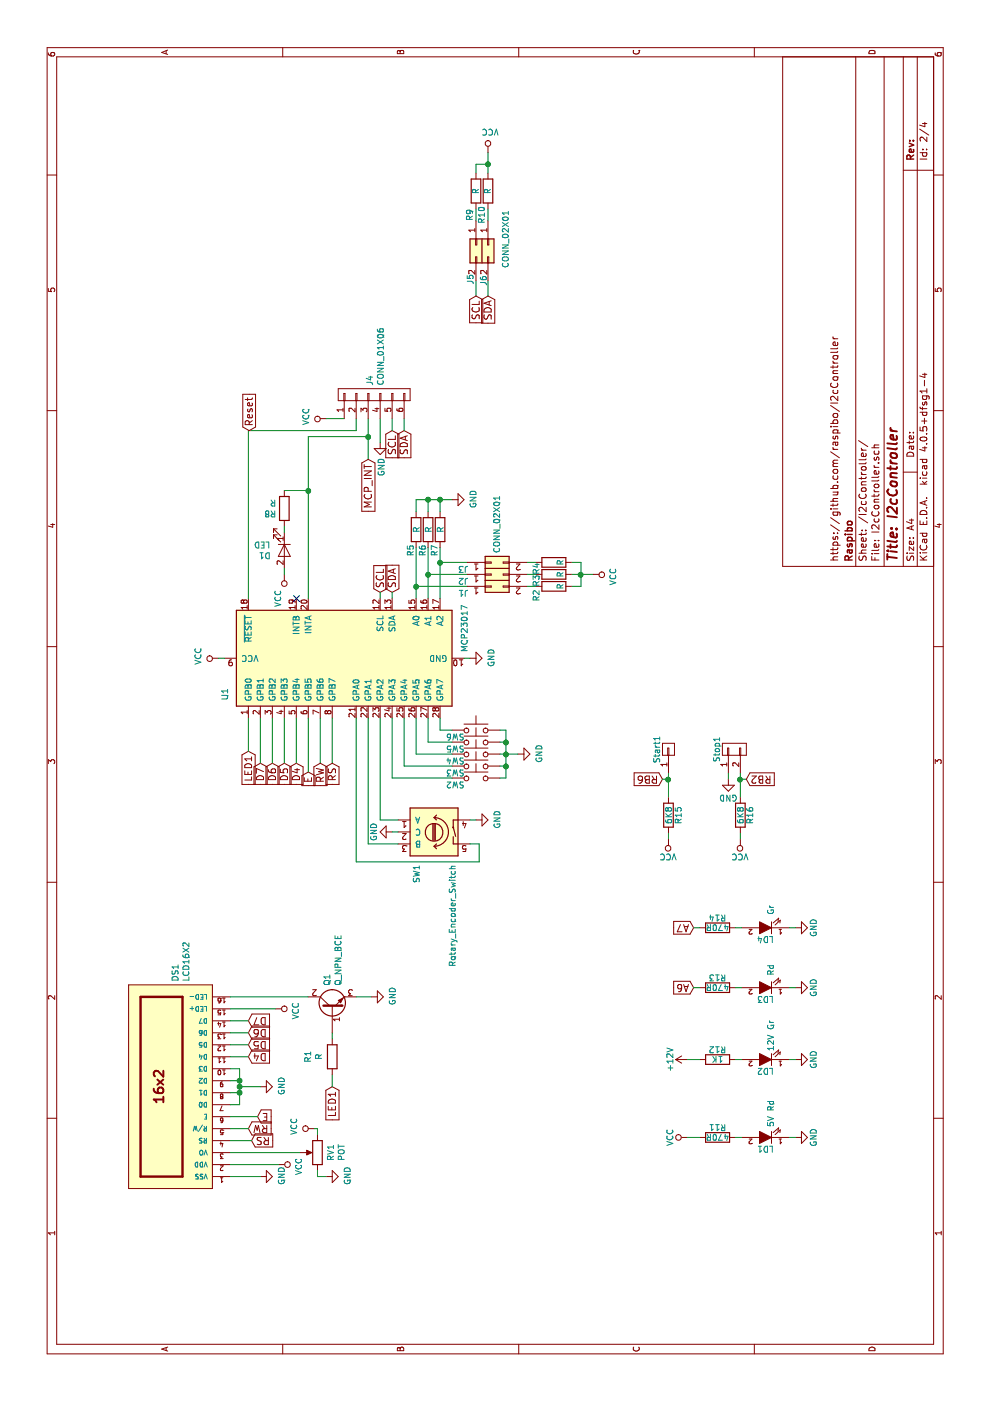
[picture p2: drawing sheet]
EESchema Schematic File Version 2
LIBS:HotAirGun-rescue
LIBS:power
LIBS:device
LIBS:transistors
LIBS:conn
LIBS:linear
LIBS:regul
LIBS:74xx
LIBS:cmos4000
LIBS:adc-dac
LIBS:memory
LIBS:xilinx
LIBS:microcontrollers
LIBS:dsp
LIBS:microchip
LIBS:analog_switches
LIBS:motorola
LIBS:texas
LIBS:intel
LIBS:audio
LIBS:interface
LIBS:digital-audio
LIBS:philips
LIBS:display
LIBS:cypress
LIBS:siliconi
LIBS:opto
LIBS:atmel
LIBS:contrib
LIBS:valves
LIBS:max6675
LIBS:lcd16x2
LIBS:switches
LIBS:relays
LIBS:HotAirGun-cache
EELAYER 25 0
EELAYER END
$Descr A4 11693 8268
encoding utf-8
Sheet 2 4
Title "I2cController"
Date ""
Rev ""
Comp "Raspibo"
Comment1 "https://github.com/raspibo/I2cController"
Comment2 ""
Comment3 ""
Comment4 ""
$EndDescr
$Comp
L Rotary_Encoder_Switch SW1
U 1 1
P 4750 3625
F 0 "SW1" V 4600 3200 50  0000 L CNN
F 1 "Rotary_Encoder_Switch" V 4900 2500 50  0000 L CNN
F 2 "rotary_encoder:SF-ROTARY-ENCODER" H 4650 3785 50  0001 C CNN
F 3 "" H 4750 3885 50  0001 C CNN
	1    4750 3625
	0    1    1    0   
$EndComp
$Comp
L MCP23017 U1
U 1 1
P 6200 2875
F 0 "U1" H 5900 3875 50  0000 C CNN
F 1 "MCP23017" H 6450 1875 50  0000 C CNN
F 2 "Housings_DIP:DIP-28_W7.62mm_LongPads" H 6250 1925 50  0001 L CNN
F 3 "" H 6450 3875 50  0001 C CNN
	1    6200 2875
	1    0    0    -1  
$EndComp
$Comp
L GND #PWR11
U 1 1
P 4850 3975
F 0 "#PWR11" H 4850 3725 50  0001 C CNN
F 1 "GND" H 4855 3802 50  0000 C CNN
F 2 "" H 4850 3975 50  0001 C CNN
F 3 "" H 4850 3975 50  0001 C CNN
	1    4850 3975
	1    0    0    -1  
$EndComp
$Comp
L GND #PWR10
U 1 1
P 4750 3275
F 0 "#PWR10" H 4750 3025 50  0001 C CNN
F 1 "GND" H 4750 3125 50  0000 C CNN
F 2 "" H 4750 3275 50  0001 C CNN
F 3 "" H 4750 3275 50  0001 C CNN
	1    4750 3275
	-1   0    0    1   
$EndComp
$Comp
L GND #PWR14
U 1 1
P 6200 3925
F 0 "#PWR14" H 6200 3675 50  0001 C CNN
F 1 "GND" H 6205 3752 50  0000 C CNN
F 2 "" H 6200 3925 50  0001 C CNN
F 3 "" H 6200 3925 50  0001 C CNN
	1    6200 3925
	1    0    0    -1  
$EndComp
$Comp
L VCC #PWR13
U 1 1
P 6200 1825
F 0 "#PWR13" H 6200 1675 50  0001 C CNN
F 1 "VCC" H 6217 1998 50  0000 C CNN
F 2 "" H 6200 1825 50  0001 C CNN
F 3 "" H 6200 1825 50  0001 C CNN
	1    6200 1825
	1    0    0    -1  
$EndComp
$Comp
L SW_Push SW4
U 1 1
P 5400 3975
F 0 "SW4" H 5150 3925 50  0000 L CNN
F 1 "SW_Push" V 5445 4123 50  0001 L CNN
F 2 "Buttons_Switches_THT:SW_PUSH_6mm_h7.3mm" H 5400 4175 50  0001 C CNN
F 3 "" H 5400 4175 50  0001 C CNN
	1    5400 3975
	0    1    1    0   
$EndComp
$Comp
L SW_Push SW3
U 1 1
P 5300 3975
F 0 "SW3" H 5050 3925 50  0000 L CNN
F 1 "SW_Push" V 5345 4123 50  0001 L CNN
F 2 "Buttons_Switches_THT:SW_PUSH_6mm_h7.3mm" H 5300 4175 50  0001 C CNN
F 3 "" H 5300 4175 50  0001 C CNN
	1    5300 3975
	0    1    1    0   
$EndComp
$Comp
L GND #PWR12
U 1 1
P 5400 4325
F 0 "#PWR12" H 5400 4075 50  0001 C CNN
F 1 "GND" H 5405 4152 50  0000 C CNN
F 2 "" H 5400 4325 50  0001 C CNN
F 3 "" H 5400 4325 50  0001 C CNN
	1    5400 4325
	1    0    0    -1  
$EndComp
$Comp
L SW_Push SW5
U 1 1
P 5500 3975
F 0 "SW5" H 5250 3925 50  0000 L CNN
F 1 "SW_Push" V 5545 4123 50  0001 L CNN
F 2 "Buttons_Switches_THT:SW_PUSH_6mm_h7.3mm" H 5500 4175 50  0001 C CNN
F 3 "" H 5500 4175 50  0001 C CNN
	1    5500 3975
	0    1    1    0   
$EndComp
$Comp
L SW_Push SW2
U 1 1
P 5200 3975
F 0 "SW2" H 4950 3925 50  0000 L CNN
F 1 "SW_Push" V 5245 4123 50  0001 L CNN
F 2 "Buttons_Switches_THT:SW_PUSH_6mm_h7.3mm" H 5200 4175 50  0001 C CNN
F 3 "" H 5200 4175 50  0001 C CNN
	1    5200 3975
	0    1    1    0   
$EndComp
$Comp
L SW_Push SW6
U 1 1
P 5600 3975
F 0 "SW6" H 5350 3925 50  0000 L CNN
F 1 "SW_Push" V 5645 4123 50  0001 L CNN
F 2 "Buttons_Switches_THT:SW_PUSH_6mm_h7.3mm" H 5600 4175 50  0001 C CNN
F 3 "" H 5600 4175 50  0001 C CNN
	1    5600 3975
	0    1    1    0   
$EndComp
NoConn ~ 6700 2475
$Comp
L LED D1
U 1 1
P 7100 2375
F 0 "D1" V 7138 2258 50  0000 R CNN
F 1 "LED" V 7047 2258 50  0000 R CNN
F 2 "LEDs:LED_D5.0mm" H 7100 2375 50  0001 C CNN
F 3 "" H 7100 2375 50  0001 C CNN
	1    7100 2375
	-1   0    0    1   
$EndComp
$Comp
L R R8
U 1 1
P 7450 2375
F 0 "R8" H 7520 2421 50  0000 L CNN
F 1 "R" H 7520 2330 50  0000 L CNN
F 2 "Resistors_SMD:R_0805_HandSoldering" V 7380 2375 50  0001 C CNN
F 3 "" H 7450 2375 50  0001 C CNN
	1    7450 2375
	0    -1   -1   0   
$EndComp
$Comp
L VCC #PWR15
U 1 1
P 6900 2375
F 0 "#PWR15" H 6900 2225 50  0001 C CNN
F 1 "VCC" V 6950 2575 50  0000 C CNN
F 2 "" H 6900 2375 50  0001 C CNN
F 3 "" H 6900 2375 50  0001 C CNN
	1    6900 2375
	0    -1   -1   0   
$EndComp
$Comp
L CONN_01X06 J4
U 1 1
P 8400 3125
F 0 "J4" H 8478 3166 50  0000 L CNN
F 1 "CONN_01X06" H 8478 3075 50  0000 L CNN
F 2 "Pin_Headers:Pin_Header_Straight_1x06_Pitch2.54mm" H 8400 3125 50  0001 C CNN
F 3 "" H 8400 3125 50  0001 C CNN
	1    8400 3125
	1    0    0    -1  
$EndComp
$Comp
L VCC #PWR19
U 1 1
P 8200 2725
F 0 "#PWR19" H 8200 2575 50  0001 C CNN
F 1 "VCC" H 8217 2898 50  0000 C CNN
F 2 "" H 8200 2725 50  0001 C CNN
F 3 "" H 8200 2725 50  0001 C CNN
	1    8200 2725
	1    0    0    -1  
$EndComp
$Comp
L GND #PWR18
U 1 1
P 8000 3175
F 0 "#PWR18" H 8000 2925 50  0001 C CNN
F 1 "GND" V 8005 3047 50  0000 R CNN
F 2 "" H 8000 3175 50  0001 C CNN
F 3 "" H 8000 3175 50  0001 C CNN
	1    8000 3175
	0    1    1    0   
$EndComp
$Comp
L LCD16X2 DS1
U 1 1
P 2625 1425
F 0 "DS1" H 3503 1390 50  0000 L CNN
F 1 "LCD16X2" H 3503 1299 50  0000 L CNN
F 2 "Displays:WC1602A" H 2625 1375 50  0001 C CIN
F 3 "" H 2625 1425 50  0001 C CNN
	1    2625 1425
	1    0    0    -1  
$EndComp
$Comp
L GND #PWR3
U 1 1
P 1875 2175
F 0 "#PWR3" H 1875 1925 50  0001 C CNN
F 1 "GND" H 1880 2002 50  0000 C CNN
F 2 "" H 1875 2175 50  0001 C CNN
F 3 "" H 1875 2175 50  0001 C CNN
	1    1875 2175
	1    0    0    -1  
$EndComp
$Comp
L VCC #PWR5
U 1 1
P 1975 2325
F 0 "#PWR5" H 1975 2175 50  0001 C CNN
F 1 "VCC" H 1993 2498 50  0000 C CNN
F 2 "" H 1975 2325 50  0001 C CNN
F 3 "" H 1975 2325 50  0001 C CNN
	1    1975 2325
	-1   0    0    1   
$EndComp
Text GLabel 2875 2075 3    60   Input ~ 0
D4
Text GLabel 2975 2075 3    60   Input ~ 0
D5
Text GLabel 3075 2075 3    60   Input ~ 0
D6
Text GLabel 3175 2075 3    60   Input ~ 0
D7
$Comp
L GND #PWR7
U 1 1
P 2625 2175
F 0 "#PWR7" H 2625 1925 50  0001 C CNN
F 1 "GND" H 2630 2002 50  0000 C CNN
F 2 "" H 2625 2175 50  0001 C CNN
F 3 "" H 2625 2175 50  0001 C CNN
	1    2625 2175
	1    0    0    -1  
$EndComp
Text GLabel 2175 2100 3    60   Input ~ 0
RS
Text GLabel 2275 2075 3    60   Input ~ 0
RW
Text GLabel 2375 2150 3    60   Input ~ 0
E
$Comp
L VCC #PWR8
U 1 1
P 3275 2300
F 0 "#PWR8" H 3275 2150 50  0001 C CNN
F 1 "VCC" H 3293 2473 50  0000 C CNN
F 2 "" H 3275 2300 50  0001 C CNN
F 3 "" H 3275 2300 50  0001 C CNN
	1    3275 2300
	-1   0    0    1   
$EndComp
Text GLabel 5425 2075 0    60   Input ~ 0
LED1
Text GLabel 5325 2175 0    60   Input ~ 0
D7
Text GLabel 5325 2275 0    60   Input ~ 0
D6
Text GLabel 5325 2475 0    60   Input ~ 0
D4
Text GLabel 5250 2575 0    60   Input ~ 0
E
Text GLabel 5325 2675 0    60   Input ~ 0
RW
Text GLabel 5325 2775 0    60   Input ~ 0
RS
Text GLabel 5325 2375 0    60   Input ~ 0
D5
Text GLabel 2625 2775 0    60   Input ~ 0
LED1
$Comp
L Q_NPN_BCE Q1
U 1 1
P 3275 2775
F 0 "Q1" H 3466 2821 50  0000 L CNN
F 1 "Q_NPN_BCE" H 3466 2730 50  0000 L CNN
F 2 "TO_SOT_Packages_THT:TO-92_Rugged_Reverse" H 3475 2875 50  0001 C CNN
F 3 "" H 3275 2775 50  0001 C CNN
	1    3275 2775
	1    0    0    -1  
$EndComp
$Comp
L R R1
U 1 1
P 2875 2775
F 0 "R1" V 2668 2775 50  0000 C CNN
F 1 "R" V 2759 2775 50  0000 C CNN
F 2 "Resistors_SMD:R_0805_HandSoldering" V 2805 2775 50  0001 C CNN
F 3 "" H 2875 2775 50  0001 C CNN
	1    2875 2775
	0    1    1    0   
$EndComp
$Comp
L GND #PWR9
U 1 1
P 3375 3100
F 0 "#PWR9" H 3375 2850 50  0001 C CNN
F 1 "GND" H 3380 2927 50  0000 C CNN
F 2 "" H 3375 3100 50  0001 C CNN
F 3 "" H 3375 3100 50  0001 C CNN
	1    3375 3100
	1    0    0    -1  
$EndComp
$Comp
L R R5
U 1 1
P 7275 3475
F 0 "R5" V 7225 3300 50  0000 C CNN
F 1 "R" V 7275 3475 50  0000 C CNN
F 2 "Resistors_SMD:R_0805_HandSoldering" V 7205 3475 50  0001 C CNN
F 3 "" H 7275 3475 50  0001 C CNN
	1    7275 3475
	0    1    1    0   
$EndComp
$Comp
L R R6
U 1 1
P 7275 3575
F 0 "R6" V 7225 3400 50  0000 C CNN
F 1 "R" V 7275 3575 50  0000 C CNN
F 2 "Resistors_THT:R_Axial_DIN0204_L3.6mm_D1.6mm_P7.62mm_Horizontal" V 7205 3575 50  0001 C CNN
F 3 "" H 7275 3575 50  0001 C CNN
	1    7275 3575
	0    1    1    0   
$EndComp
$Comp
L R R7
U 1 1
P 7275 3675
F 0 "R7" V 7225 3500 50  0000 C CNN
F 1 "R" V 7275 3675 50  0000 C CNN
F 2 "Resistors_SMD:R_0805_HandSoldering" V 7205 3675 50  0001 C CNN
F 3 "" H 7275 3675 50  0001 C CNN
	1    7275 3675
	0    1    1    0   
$EndComp
Wire Wire Line
	4650 3075 4650 3325
Wire Wire Line
	5700 2975 4500 2975
Wire Wire Line
	4850 3325 4850 3175
Wire Wire Line
	4650 3075 5700 3075
Wire Wire Line
	4850 3175 5700 3175
Wire Wire Line
	4750 3275 4750 3325
Wire Wire Line
	6200 3925 6200 3875
Wire Wire Line
	6200 1825 6200 1875
Wire Wire Line
	8100 2075 6700 2075
Wire Wire Line
	6700 3475 7125 3475
Wire Wire Line
	6700 3575 7125 3575
Wire Wire Line
	6700 3675 7125 3675
Wire Wire Line
	5700 3275 5200 3275
Wire Wire Line
	5200 3275 5200 3775
Wire Wire Line
	5700 3375 5300 3375
Wire Wire Line
	5300 3375 5300 3775
Wire Wire Line
	5700 3475 5400 3475
Wire Wire Line
	5400 3475 5400 3775
Wire Wire Line
	5700 3575 5500 3575
Wire Wire Line
	5500 3575 5500 3775
Wire Wire Line
	5700 3675 5600 3675
Wire Wire Line
	5600 3675 5600 3775
Wire Wire Line
	5200 4175 5200 4225
Wire Wire Line
	5200 4225 5600 4225
Wire Wire Line
	5600 4225 5600 4175
Wire Wire Line
	5500 4175 5500 4225
Connection ~ 5500 4225
Wire Wire Line
	5400 4175 5400 4325
Connection ~ 5400 4225
Wire Wire Line
	5300 4175 5300 4225
Connection ~ 5300 4225
Wire Wire Line
	7250 2375 7300 2375
Wire Wire Line
	6900 2375 6950 2375
Wire Wire Line
	6700 2575 8050 2575
Wire Wire Line
	8050 2575 8050 3075
Wire Wire Line
	7600 2375 7600 2575
Connection ~ 7600 2575
Wire Wire Line
	7860 3075 8200 3075
Wire Wire Line
	8100 2075 8100 2975
Wire Wire Line
	8100 2975 8200 2975
Wire Wire Line
	8200 2725 8200 2875
Wire Wire Line
	8000 3175 8200 3175
Wire Wire Line
	1975 2325 1975 1925
Wire Wire Line
	1875 1925 1875 2175
Wire Wire Line
	3175 2075 3175 1925
Wire Wire Line
	3075 1925 3075 2075
Wire Wire Line
	2975 2075 2975 1925
Wire Wire Line
	2875 1925 2875 2075
Wire Wire Line
	2475 2000 2775 2000
Wire Wire Line
	2475 2000 2475 1925
Wire Wire Line
	2575 1925 2575 2000
Connection ~ 2575 2000
Wire Wire Line
	2675 2000 2675 1925
Connection ~ 2625 2000
Wire Wire Line
	2775 2000 2775 1925
Connection ~ 2675 2000
Wire Wire Line
	2625 2175 2625 2000
Wire Wire Line
	2175 2100 2175 1925
Wire Wire Line
	2375 2150 2375 1925
Wire Wire Line
	2275 1925 2275 2075
Wire Wire Line
	3275 2300 3275 1925
Wire Wire Line
	5425 2075 5700 2075
Wire Wire Line
	5325 2275 5700 2275
Wire Wire Line
	5325 2775 5700 2775
Wire Wire Line
	5700 2675 5325 2675
Wire Wire Line
	5250 2575 5700 2575
Wire Wire Line
	5700 2475 5325 2475
Wire Wire Line
	5325 2375 5700 2375
Wire Wire Line
	2625 2775 2725 2775
Wire Wire Line
	3025 2775 3075 2775
Wire Wire Line
	3375 1925 3375 2575
Wire Wire Line
	3375 3100 3375 2975
Wire Wire Line
	7425 3475 7525 3475
Wire Wire Line
	7525 3475 7525 3775
Wire Wire Line
	7525 3675 7425 3675
Wire Wire Line
	7425 3575 7525 3575
Connection ~ 7525 3575
$Comp
L GND #PWR17
U 1 1
P 7525 3775
F 0 "#PWR17" H 7525 3525 50  0001 C CNN
F 1 "GND" H 7530 3602 50  0000 C CNN
F 2 "" H 7525 3775 50  0001 C CNN
F 3 "" H 7525 3775 50  0001 C CNN
	1    7525 3775
	1    0    0    -1  
$EndComp
Connection ~ 7525 3675
$Comp
L R R2
U 1 1
P 6800 4625
F 0 "R2" H 6675 4775 50  0000 L CNN
F 1 "R" H 6775 4575 50  0000 L CNN
F 2 "Resistors_SMD:R_0805_HandSoldering" V 6730 4625 50  0001 C CNN
F 3 "" H 6800 4625 50  0001 C CNN
	1    6800 4625
	1    0    0    -1  
$EndComp
$Comp
L R R3
U 1 1
P 6900 4625
F 0 "R3" H 6800 4775 50  0000 L CNN
F 1 "R" H 6875 4575 50  0000 L CNN
F 2 "Resistors_SMD:R_0805_HandSoldering" V 6830 4625 50  0001 C CNN
F 3 "" H 6900 4625 50  0001 C CNN
	1    6900 4625
	1    0    0    -1  
$EndComp
$Comp
L R R4
U 1 1
P 7000 4625
F 0 "R4" H 6900 4775 50  0000 L CNN
F 1 "R" H 6975 4575 50  0000 L CNN
F 2 "Resistors_SMD:R_0805_HandSoldering" V 6930 4625 50  0001 C CNN
F 3 "" H 7000 4625 50  0001 C CNN
	1    7000 4625
	1    0    0    -1  
$EndComp
Wire Wire Line
	6800 4775 6800 4850
Wire Wire Line
	6800 4850 7000 4850
Wire Wire Line
	7000 4850 7000 4775
Wire Wire Line
	6900 4775 6900 4950
Connection ~ 6900 4850
$Comp
L VCC #PWR16
U 1 1
P 6900 4950
F 0 "#PWR16" H 6900 4800 50  0001 C CNN
F 1 "VCC" H 6918 5123 50  0000 C CNN
F 2 "" H 6900 4950 50  0001 C CNN
F 3 "" H 6900 4950 50  0001 C CNN
	1    6900 4950
	-1   0    0    1   
$EndComp
Wire Wire Line
	6800 3475 6800 3900
Connection ~ 6800 3475
Wire Wire Line
	6900 3575 6900 3900
Connection ~ 6900 3575
Wire Wire Line
	6800 4400 6800 4475
Wire Wire Line
	6900 4400 6900 4475
Wire Wire Line
	7000 4400 7000 4475
$Comp
L POT RV1
U 1 1
P 2075 2650
F 0 "RV1" V 1961 2650 50  0000 C CNN
F 1 "POT" V 1870 2650 50  0000 C CNN
F 2 "Potentiometers:Potentiometer_Trimmer_ACP_CA6h_Vertical" H 2075 2650 50  0001 C CNN
F 3 "" H 2075 2650 50  0001 C CNN
	1    2075 2650
	0    -1   -1   0   
$EndComp
Wire Wire Line
	2075 1925 2075 2500
$Comp
L VCC #PWR6
U 1 1
P 2275 2625
F 0 "#PWR6" H 2275 2475 50  0001 C CNN
F 1 "VCC" H 2292 2798 50  0000 C CNN
F 2 "" H 2275 2625 50  0001 C CNN
F 3 "" H 2275 2625 50  0001 C CNN
	1    2275 2625
	1    0    0    -1  
$EndComp
Wire Wire Line
	2275 2625 2275 2650
Wire Wire Line
	2275 2650 2225 2650
$Comp
L GND #PWR4
U 1 1
P 1875 2725
F 0 "#PWR4" H 1875 2475 50  0001 C CNN
F 1 "GND" H 1880 2552 50  0000 C CNN
F 2 "" H 1875 2725 50  0001 C CNN
F 3 "" H 1875 2725 50  0001 C CNN
	1    1875 2725
	1    0    0    -1  
$EndComp
Wire Wire Line
	1875 2650 1925 2650
Text GLabel 6750 3175 2    60   Input ~ 0
SCL
Wire Wire Line
	6750 3175 6700 3175
Text GLabel 6750 3275 2    60   Input ~ 0
SDA
Wire Wire Line
	6750 3275 6700 3275
$Comp
L R R10
U 1 1
P 10100 4075
F 0 "R10" V 10150 4200 50  0000 L CNN
F 1 "R" V 10100 4050 50  0000 L CNN
F 2 "Resistors_SMD:R_0805_HandSoldering" V 10030 4075 50  0001 C CNN
F 3 "" H 10100 4075 50  0001 C CNN
	1    10100 4075
	0    -1   -1   0   
$EndComp
$Comp
L R R9
U 1 1
P 10100 3975
F 0 "R9" V 10150 4125 50  0000 L CNN
F 1 "R" V 10100 3950 50  0000 L CNN
F 2 "Resistors_SMD:R_0805_HandSoldering" V 10030 3975 50  0001 C CNN
F 3 "" H 10100 3975 50  0001 C CNN
	1    10100 3975
	0    -1   -1   0   
$EndComp
Wire Wire Line
	10325 3975 10250 3975
Wire Wire Line
	10250 4075 10425 4075
Connection ~ 10325 4075
$Comp
L VCC #PWR20
U 1 1
P 10425 4075
F 0 "#PWR20" H 10425 3925 50  0001 C CNN
F 1 "VCC" H 10443 4248 50  0000 C CNN
F 2 "" H 10425 4075 50  0001 C CNN
F 3 "" H 10425 4075 50  0001 C CNN
	1    10425 4075
	0    1    1    0   
$EndComp
Wire Wire Line
	9850 4075 9950 4075
Wire Wire Line
	9850 3975 9950 3975
Wire Wire Line
	10325 4075 10325 3975
Text GLabel 9225 3975 0    60   Input ~ 0
SCL
Text GLabel 9225 4075 0    60   Input ~ 0
SDA
Wire Wire Line
	9225 4075 9350 4075
Wire Wire Line
	9225 3975 9350 3975
Text GLabel 8100 3275 0    60   Input ~ 0
SCL
Wire Wire Line
	8100 3275 8200 3275
Text GLabel 8100 3375 0    60   Input ~ 0
SDA
Wire Wire Line
	8100 3375 8200 3375
Wire Wire Line
	7000 3900 7000 3675
Connection ~ 7000 3675
Wire Wire Line
	1875 2650 1875 2725
$Comp
L Conn_02x01 J1
U 1 1
P 6800 4100
AR Path="/58EE9875" Ref="J1"  Part="1" 
AR Path="/59BAEC52/58EE9875" Ref="J1"  Part="1" 
F 0 "J1" H 6525 4050 50  0000 L CNN
F 1 "CONN_02X01" V 6845 4178 50  0001 L CNN
F 2 "Pin_Headers:Pin_Header_Straight_1x02_Pitch2.54mm" H 6800 2900 50  0001 C CNN
F 3 "" H 6800 2900 50  0001 C CNN
	1    6800 4100
	0    1    1    0   
$EndComp
$Comp
L Conn_02x01 J2
U 1 1
P 6900 4100
AR Path="/58EE9AE3" Ref="J2"  Part="1" 
AR Path="/59BAEC52/58EE9AE3" Ref="J2"  Part="1" 
F 0 "J2" H 6625 4050 50  0000 L CNN
F 1 "CONN_02X01" V 6945 4178 50  0001 L CNN
F 2 "Pin_Headers:Pin_Header_Straight_1x02_Pitch2.54mm" H 6900 2900 50  0001 C CNN
F 3 "" H 6900 2900 50  0001 C CNN
	1    6900 4100
	0    1    1    0   
$EndComp
$Comp
L Conn_02x01 J3
U 1 1
P 7000 4100
AR Path="/58EE9B3B" Ref="J3"  Part="1" 
AR Path="/59BAEC52/58EE9B3B" Ref="J3"  Part="1" 
F 0 "J3" H 6725 4050 50  0000 L CNN
F 1 "CONN_02X01" V 7045 4178 50  0000 L CNN
F 2 "Pin_Headers:Pin_Header_Straight_1x02_Pitch2.54mm" H 7000 2900 50  0001 C CNN
F 3 "" H 7000 2900 50  0001 C CNN
	1    7000 4100
	0    1    1    0   
$EndComp
$Comp
L Conn_02x01 J5
U 1 1
P 9650 3975
AR Path="/58EEA071" Ref="J5"  Part="1" 
AR Path="/59BAEC52/58EEA071" Ref="J5"  Part="1" 
F 0 "J5" H 9935 3930 50  0000 C CNN
F 1 "CONN_02X01" H 9600 4225 50  0000 C CNN
F 2 "Pin_Headers:Pin_Header_Straight_1x02_Pitch2.54mm" H 9650 2775 50  0001 C CNN
F 3 "" H 9650 2775 50  0001 C CNN
	1    9650 3975
	-1   0    0    1   
$EndComp
$Comp
L Conn_02x01 J6
U 1 1
P 9650 4075
AR Path="/58EEA1F4" Ref="J6"  Part="1" 
AR Path="/59BAEC52/58EEA1F4" Ref="J6"  Part="1" 
F 0 "J6" H 9945 4040 50  0000 C CNN
F 1 "CONN_02X01" H 9650 3941 50  0001 C CNN
F 2 "Pin_Headers:Pin_Header_Straight_1x02_Pitch2.54mm" H 9650 2875 50  0001 C CNN
F 3 "" H 9650 2875 50  0001 C CNN
	1    9650 4075
	-1   0    0    1   
$EndComp
Wire Wire Line
	4850 3975 4850 3925
Wire Wire Line
	4650 3925 4650 4000
Wire Wire Line
	4650 4000 4500 4000
Wire Wire Line
	4500 4000 4500 2975
Wire Wire Line
	5325 2175 5700 2175
$Comp
L GND #GND_1
U 1 1
P 2200 6640
F 0 "#GND_1" H 2200 6390 50  0001 C CNN
F 1 "GND" H 2200 6490 50  0000 C CNN
F 2 "" H 2200 6640 50  0000 C CNN
F 3 "" H 2200 6640 50  0000 C CNN
	1    2200 6640
	1    0    0    -1  
$EndComp
$Comp
L VCC #VCC_1
U 1 1
P 2200 5740
F 0 "#VCC_1" H 2200 5590 50  0001 C CNN
F 1 "VCC" H 2200 5890 50  0000 C CNN
F 2 "" H 2200 5740 50  0000 C CNN
F 3 "" H 2200 5740 50  0000 C CNN
	1    2200 5740
	1    0    0    -1  
$EndComp
$Comp
L GND #GND_2
U 1 1
P 2850 6640
F 0 "#GND_2" H 2850 6390 50  0001 C CNN
F 1 "GND" H 2850 6490 50  0000 C CNN
F 2 "" H 2850 6640 50  0000 C CNN
F 3 "" H 2850 6640 50  0000 C CNN
	1    2850 6640
	1    0    0    -1  
$EndComp
$Comp
L +12V #12V_1
U 1 1
P 2850 5740
F 0 "#12V_1" H 2850 5590 50  0001 C CNN
F 1 "+12V" H 2850 5890 50  0000 C CNN
F 2 "" H 2850 5740 60  0000 C CNN
F 3 "" H 2850 5740 60  0000 C CNN
	1    2850 5740
	1    0    0    -1  
$EndComp
$Comp
L GND #GND_3
U 1 1
P 3450 6640
F 0 "#GND_3" H 3450 6390 50  0001 C CNN
F 1 "GND" H 3450 6490 50  0000 C CNN
F 2 "" H 3450 6640 50  0000 C CNN
F 3 "" H 3450 6640 50  0000 C CNN
	1    3450 6640
	1    0    0    -1  
$EndComp
$Comp
L GND #GND_4
U 1 1
P 3950 6640
F 0 "#GND_4" H 3950 6390 50  0001 C CNN
F 1 "GND" H 3950 6490 50  0000 C CNN
F 2 "" H 3950 6640 50  0000 C CNN
F 3 "" H 3950 6640 50  0000 C CNN
	1    3950 6640
	1    0    0    -1  
$EndComp
$Comp
L VCC #VCC_2
U 1 1
P 4690 5580
F 0 "#VCC_2" H 4690 5430 50  0001 C CNN
F 1 "VCC" H 4690 5730 50  0000 C CNN
F 2 "" H 4690 5580 50  0000 C CNN
F 3 "" H 4690 5580 50  0000 C CNN
	1    4690 5580
	0    -1   -1   0   
$EndComp
$Comp
L VCC #VCC_3
U 1 1
P 4690 6180
F 0 "#VCC_3" H 4690 6030 50  0001 C CNN
F 1 "VCC" H 4690 6330 50  0000 C CNN
F 2 "" H 4690 6180 50  0000 C CNN
F 3 "" H 4690 6180 50  0000 C CNN
	1    4690 6180
	0    -1   -1   0   
$EndComp
$Comp
L GND #GND_5
U 1 1
P 5190 6080
F 0 "#GND_5" H 5190 5830 50  0001 C CNN
F 1 "GND" H 5190 5930 50  0000 C CNN
F 2 "" H 5190 6080 50  0000 C CNN
F 3 "" H 5190 6080 50  0000 C CNN
	1    5190 6080
	0    1    1    0   
$EndComp
$Comp
L LED-RESCUE-HotAirGun LD1
U 1 1
P 2200 6390
F 0 "LD1" H 2200 6490 50  0000 C CNN
F 1 "5V Rd" V 2150 6190 50  0000 C CNN
F 2 "" H 2200 6390 50  0000 C CNN
F 3 "" H 2200 6390 50  0000 C CNN
	1    2200 6390
	0    -1   -1   0   
$EndComp
$Comp
L R R11
U 1 1
P 2200 5990
F 0 "R11" V 2280 5990 50  0000 C CNN
F 1 "470R" V 2200 5990 50  0000 C CNN
F 2 "" V 2130 5990 50  0000 C CNN
F 3 "" H 2200 5990 50  0000 C CNN
	1    2200 5990
	1    0    0    -1  
$EndComp
$Comp
L LED-RESCUE-HotAirGun LD2
U 1 1
P 2850 6390
F 0 "LD2" H 2850 6490 50  0000 C CNN
F 1 "12V Gr" V 2800 6190 50  0000 C CNN
F 2 "" H 2850 6390 50  0000 C CNN
F 3 "" H 2850 6390 50  0000 C CNN
	1    2850 6390
	0    -1   -1   0   
$EndComp
$Comp
L R R12
U 1 1
P 2850 5990
F 0 "R12" V 2930 5990 50  0000 C CNN
F 1 "1K" V 2850 5990 50  0000 C CNN
F 2 "" V 2780 5990 50  0000 C CNN
F 3 "" H 2850 5990 50  0000 C CNN
	1    2850 5990
	1    0    0    -1  
$EndComp
$Comp
L LED-RESCUE-HotAirGun LD3
U 1 1
P 3450 6390
F 0 "LD3" H 3450 6490 50  0000 C CNN
F 1 "Rd" V 3400 6240 50  0000 C CNN
F 2 "" H 3450 6390 50  0000 C CNN
F 3 "" H 3450 6390 50  0000 C CNN
	1    3450 6390
	0    -1   -1   0   
$EndComp
$Comp
L R R13
U 1 1
P 3450 5990
F 0 "R13" V 3530 5990 50  0000 C CNN
F 1 "470R" V 3450 5990 50  0000 C CNN
F 2 "" V 3380 5990 50  0000 C CNN
F 3 "" H 3450 5990 50  0000 C CNN
	1    3450 5990
	1    0    0    -1  
$EndComp
$Comp
L LED-RESCUE-HotAirGun LD4
U 1 1
P 3950 6390
F 0 "LD4" H 3950 6490 50  0000 C CNN
F 1 "Gr" V 3900 6240 50  0000 C CNN
F 2 "" H 3950 6390 50  0000 C CNN
F 3 "" H 3950 6390 50  0000 C CNN
	1    3950 6390
	0    -1   -1   0   
$EndComp
$Comp
L R R14
U 1 1
P 3950 5990
F 0 "R14" V 4030 5990 50  0000 C CNN
F 1 "470R" V 3950 5990 50  0000 C CNN
F 2 "" V 3880 5990 50  0000 C CNN
F 3 "" H 3950 5990 50  0000 C CNN
	1    3950 5990
	1    0    0    -1  
$EndComp
$Comp
L R R15
U 1 1
P 4890 5580
F 0 "R15" V 4970 5580 50  0000 C CNN
F 1 "6K8" V 4890 5580 50  0000 C CNN
F 2 "" V 4820 5580 50  0000 C CNN
F 3 "" H 4890 5580 50  0000 C CNN
	1    4890 5580
	0    1    1    0   
$EndComp
$Comp
L R R16
U 1 1
P 4890 6180
F 0 "R16" V 4970 6180 50  0000 C CNN
F 1 "6K8" V 4890 6180 50  0000 C CNN
F 2 "" V 4820 6180 50  0000 C CNN
F 3 "" H 4890 6180 50  0000 C CNN
	1    4890 6180
	0    1    1    0   
$EndComp
$Comp
L CONN_01X02 Stop1
U 1 1
P 5440 6130
F 0 "Stop1" H 5440 6280 50  0000 C CNN
F 1 "~" V 5540 6130 50  0000 C CNN
F 2 "" H 5440 6130 50  0000 C CNN
F 3 "" H 5440 6130 50  0000 C CNN
	1    5440 6130
	1    0    0    -1  
$EndComp
$Comp
L CONN_01X01 Start1
U 1 1
P 5440 5580
F 0 "Start1" H 5440 5680 50  0000 C CNN
F 1 "~" V 5540 5580 50  0000 C CNN
F 2 "" H 5440 5580 50  0000 C CNN
F 3 "" H 5440 5580 50  0000 C CNN
	1    5440 5580
	1    0    0    -1  
$EndComp
Text GLabel 5190 6230 3    60   Input ~ 0
RB2
Text GLabel 5190 5530 1    60   Input ~ 0
RB6
Text GLabel 3450 5790 1    60   Input ~ 0
A6
Text GLabel 3950 5790 1    60   Input ~ 0
A7
Wire Wire Line
	4690 5580 4740 5580
Wire Wire Line
	5040 5580 5240 5580
Wire Wire Line
	5190 6080 5240 6080
Wire Wire Line
	4740 6180 4690 6180
Wire Wire Line
	5040 6180 5240 6180
Wire Wire Line
	5190 6230 5190 6180
Connection ~ 5190 6180
Wire Wire Line
	5190 5530 5190 5580
Connection ~ 5190 5580
Wire Wire Line
	2200 5740 2200 5840
Wire Wire Line
	2200 6190 2200 6140
Wire Wire Line
	2200 6590 2200 6640
Wire Wire Line
	2850 5840 2850 5740
Wire Wire Line
	2850 6140 2850 6190
Wire Wire Line
	2850 6590 2850 6640
Wire Wire Line
	3450 6140 3450 6190
Wire Wire Line
	3950 6140 3950 6190
Wire Wire Line
	3950 6590 3950 6640
Wire Wire Line
	3450 6640 3450 6590
Text GLabel 7860 3075 0    60   Input ~ 0
MCP_INT
Connection ~ 8050 3075
Wire Wire Line
	3450 5840 3450 5790
Wire Wire Line
	3950 5840 3950 5790
Text GLabel 8100 2080 2    60   Input ~ 0
Reset
$EndSCHEMATC
